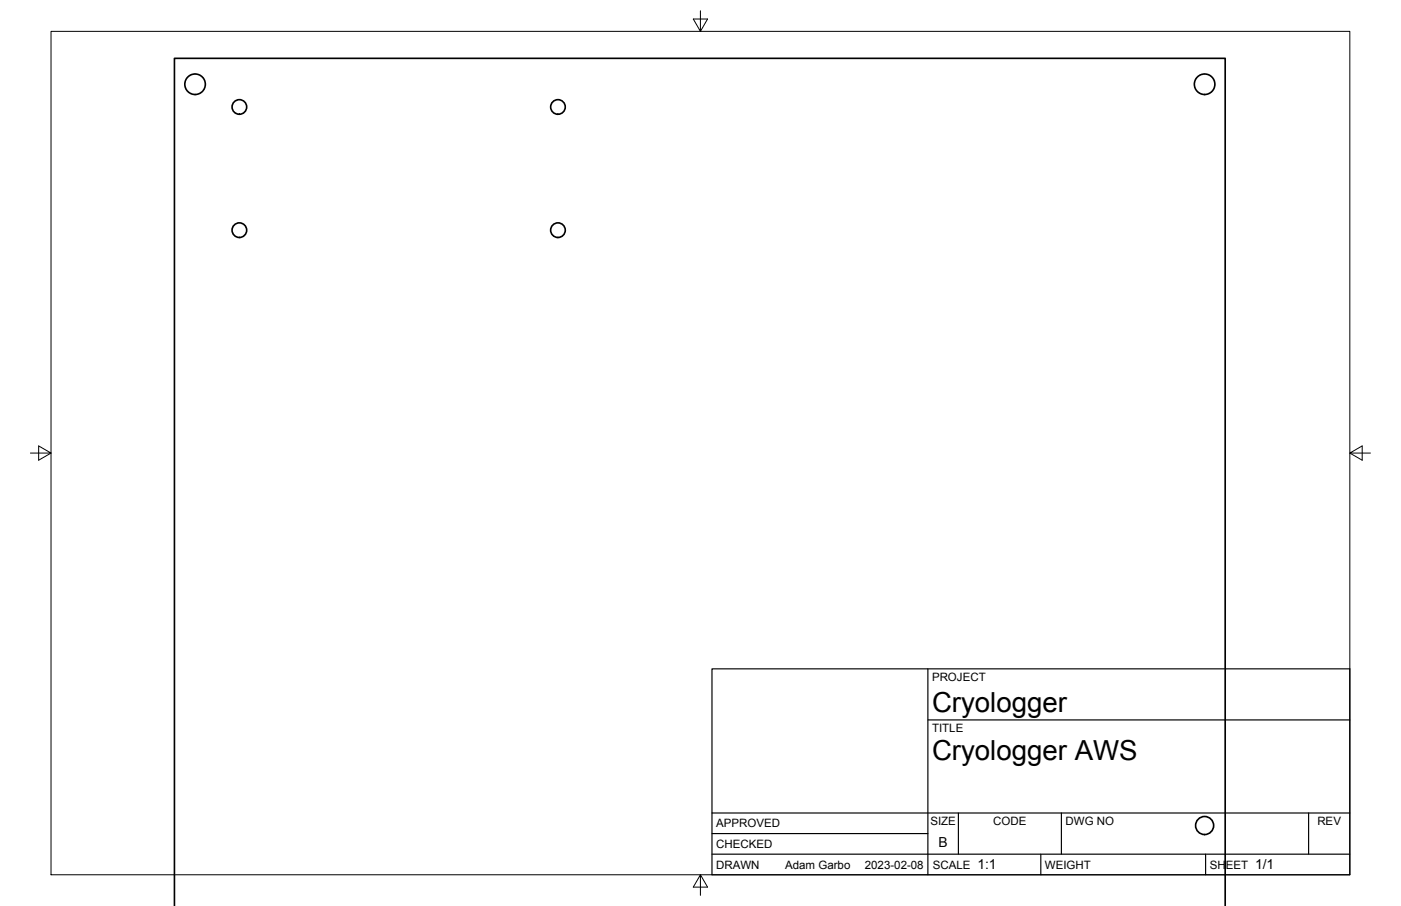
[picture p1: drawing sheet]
<svg xmlns="http://www.w3.org/2000/svg" width="432mm" height="279mm" viewBox="0 0 432 279" stroke-linecap="round" stroke-linejoin="round" font-family="sans-serif">
<!-- layer: Visible -->
<g fill="none" stroke="#000" stroke-width=".51">
<path d="M53.8 279.4v-261.4h323.8v261.4"/>
<circle cx="60.1" cy="26" r="3.2"/>
<circle cx="73.8" cy="33" r="2.25"/>
<circle cx="172" cy="33" r="2.25"/>
<circle cx="371.3" cy="26" r="3.2"/>
<circle cx="73.8" cy="71" r="2.25"/>
<circle cx="172" cy="71" r="2.25"/>
<circle cx="371.3" cy="254.6" r="2.78"/>
</g>
<!-- layer: Border -->
<path d="M15.7 9.7h400.3v260.1h-400.3zM215.9 3.3v6.4l-2.2-3.8h4.4l-2.2 3.8M9.4 139.7h6.3l-3.8-2.2v4.4l3.8-2.2M416 139.7l3.8 2.2v-4.4l-3.8 2.2h6.4M215.9 269.8l2.2 3.8h-4.4l2.2-3.8v6.3" fill="none" stroke="#000" stroke-width=".31"/>
<!-- layer: Titleblock -->
<path d="M219.4 206.3h196.6v63.5h-196.6zM286 206.3v63.5M286 222h130M219.4 257.1h66.6M219.4 250.7h196.6M295.4 250.7v12.7M327.1 250.7v12.7M403.3 250.7v12.7M219.4 263.4h196.6M320.8 263.4v6.4M371.6 263.4v6.4" fill="none" stroke="#000" stroke-width=".36"/>
<g font-size="8.5">
<text x="287.3" y="219.5">Cryologger</text>
<text x="287.3" y="234.5">Cryologger AWS</text>
</g>
<g font-size="4.3">
<text x="289.3" y="261.2">B</text>
<text x="301.2" y="268.1">1:1</text>
<text x="386.8" y="268.1">1/1</text>
</g>
<g font-size="3.5">
<text x="287.3" y="210.1">PROJECT</text>
<text x="287.3" y="225.8">TITLE</text>
<text x="220.7" y="255.2">APPROVED</text>
<text x="286.7" y="254.5">SIZE</text>
<text x="306.1" y="254.5">CODE</text>
<text x="328.4" y="254.5">DWG NO</text>
<text x="406" y="254.5">REV</text>
<text x="220.7" y="261.5">CHECKED</text>
<text x="220.7" y="267.9">DRAWN</text>
<text x="242" y="267.9">Adam Garbo</text>
<text x="266.6" y="267.9">2023-02-08</text>
<text x="287.5" y="267.9">SCALE</text>
<text x="322.1" y="267.9">WEIGHT</text>
<text x="372.9" y="267.9">SHEET</text>
</g>
</svg>
